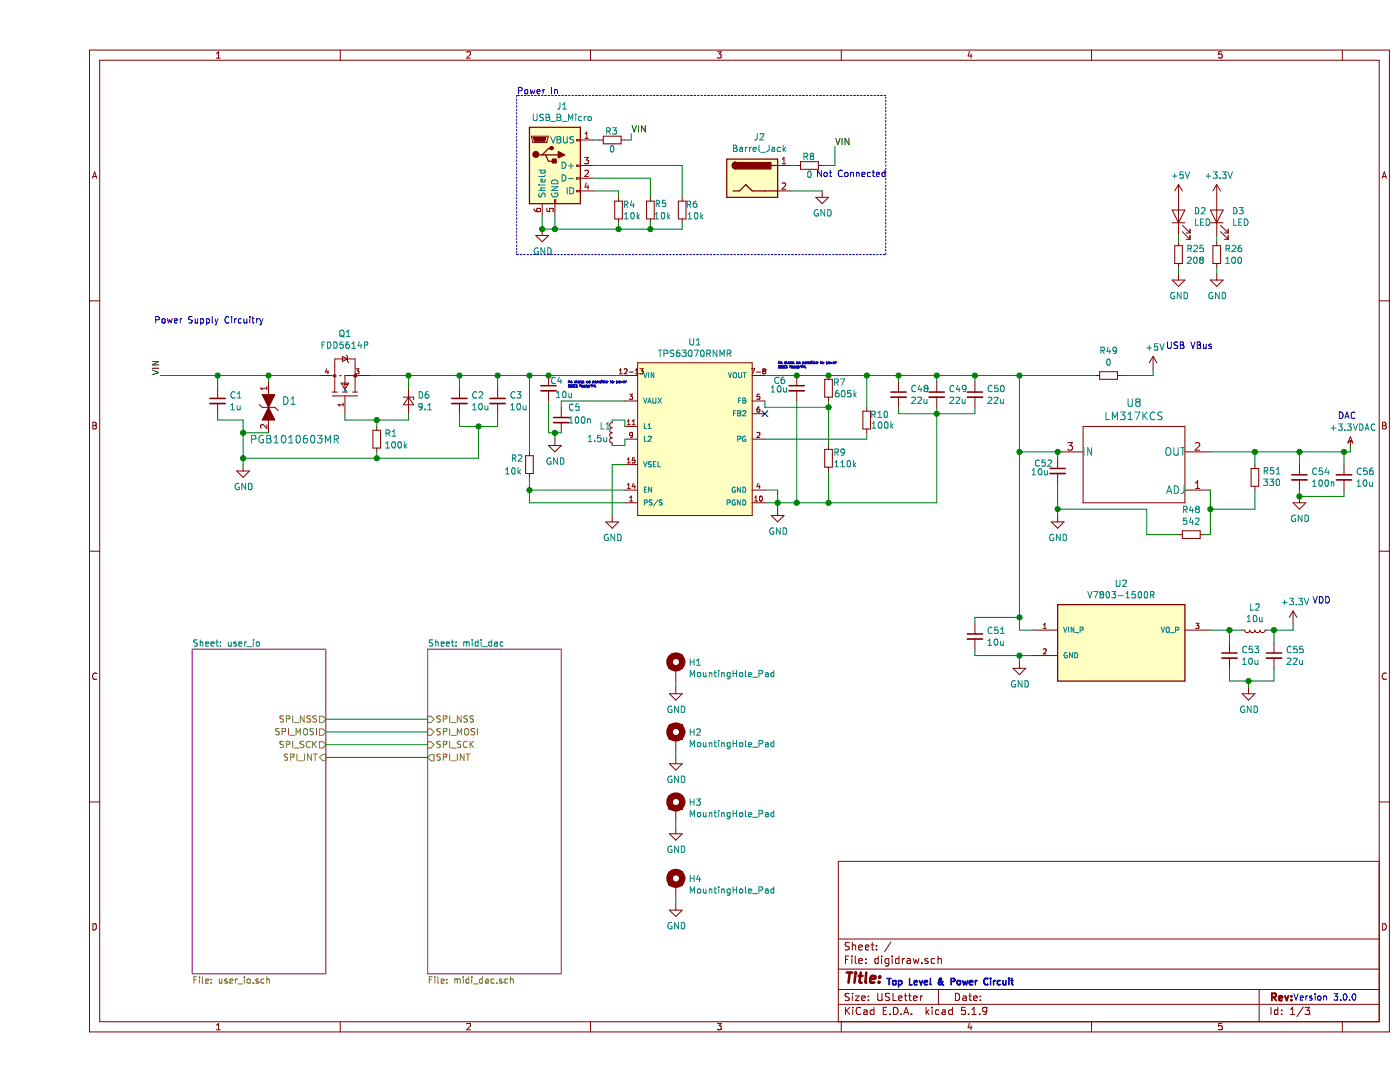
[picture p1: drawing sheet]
EESchema Schematic File Version 4
EELAYER 30 0
EELAYER END
$Descr USLetter 11000 8500
encoding utf-8
Sheet 1 3
Title ""
Date ""
Rev ""
Comp ""
Comment1 ""
Comment2 ""
Comment3 ""
Comment4 ""
$EndDescr
$Sheet
S 1200 5100 1050 2550
U 6045302E
F0 "user_io" 50
F1 "user_io.sch" 50
F2 "SPI_MOSI" O R 2250 5750 50 
F3 "SPI_SCK" O R 2250 5850 50 
F4 "SPI_NSS" O R 2250 5650 50 
F5 "SPI_INT" I R 2250 5950 50 
$EndSheet
$Sheet
S 3050 5100 1050 2550
U 60454D6D
F0 "midi_dac" 50
F1 "midi_dac.sch" 50
F2 "SPI_MOSI" I L 3050 5750 50 
F3 "SPI_SCK" I L 3050 5850 50 
F4 "SPI_NSS" I L 3050 5650 50 
F5 "SPI_INT" O L 3050 5950 50 
$EndSheet
$Comp
L Connector:Barrel_Jack J2
U 1 1
P 5600 1400
F 0 "J2" H 5657 1725 50  0000 C CNN
F 1 "Barrel_Jack" H 5657 1634 50  0000 C CNN
F 2 "digikey-footprints:Barrel_Jack_5.5mmODx2.1mmID_PJ-202A" H 5650 1360 50  0001 C CNN
F 3 "~" H 5650 1360 50  0001 C CNN
F 4 "Barrel jack for power (maybe)" H 5600 1400 50  0001 C CNN "Description"
F 5 "PJ-202A" H 5600 1400 50  0001 C CNN "Digi-Key_PN"
	1    5600 1400
	1    0    0    -1  
$EndComp
$Comp
L power:GND #PWR09
U 1 1
P 6150 1500
F 0 "#PWR09" H 6150 1250 50  0001 C CNN
F 1 "GND" H 6155 1327 50  0000 C CNN
F 2 "" H 6150 1500 50  0001 C CNN
F 3 "" H 6150 1500 50  0001 C CNN
	1    6150 1500
	1    0    0    -1  
$EndComp
Wire Wire Line
	5900 1500 6150 1500
Text Notes 3750 750  0    50   ~ 0
Power In
Wire Wire Line
	2250 5650 3050 5650
Wire Wire Line
	2250 5750 3050 5750
Wire Wire Line
	2250 5850 3050 5850
Text Notes 6650 7750 0    50   ~ 10
Top Level & Power Circuit\n
Text Notes 9850 7870 0    50   ~ 0
Version 3.0.0
$Comp
L Mechanical:MountingHole_Pad H1
U 1 1
P 5000 5250
F 0 "H1" H 5100 5299 50  0000 L CNN
F 1 "MountingHole_Pad" H 5100 5208 50  0000 L CNN
F 2 "MountingHole:MountingHole_4.3mm_M4_Pad_Via" H 5000 5250 50  0001 C CNN
F 3 "~" H 5000 5250 50  0001 C CNN
F 4 "Mounting Holes" H 5000 5250 50  0001 C CNN "Description"
	1    5000 5250
	1    0    0    -1  
$EndComp
$Comp
L power:GND #PWR013
U 1 1
P 5000 5400
F 0 "#PWR013" H 5000 5150 50  0001 C CNN
F 1 "GND" H 5005 5227 50  0000 C CNN
F 2 "" H 5000 5400 50  0001 C CNN
F 3 "" H 5000 5400 50  0001 C CNN
	1    5000 5400
	1    0    0    -1  
$EndComp
Wire Wire Line
	5000 5400 5000 5350
$Comp
L Mechanical:MountingHole_Pad H2
U 1 1
P 5000 5800
F 0 "H2" H 5100 5849 50  0000 L CNN
F 1 "MountingHole_Pad" H 5100 5758 50  0000 L CNN
F 2 "MountingHole:MountingHole_4.3mm_M4_Pad_Via" H 5000 5800 50  0001 C CNN
F 3 "~" H 5000 5800 50  0001 C CNN
F 4 "Mounting Holes" H 5000 5800 50  0001 C CNN "Description"
	1    5000 5800
	1    0    0    -1  
$EndComp
$Comp
L power:GND #PWR014
U 1 1
P 5000 5950
F 0 "#PWR014" H 5000 5700 50  0001 C CNN
F 1 "GND" H 5005 5777 50  0000 C CNN
F 2 "" H 5000 5950 50  0001 C CNN
F 3 "" H 5000 5950 50  0001 C CNN
	1    5000 5950
	1    0    0    -1  
$EndComp
Wire Wire Line
	5000 5950 5000 5900
$Comp
L Mechanical:MountingHole_Pad H3
U 1 1
P 5000 6350
F 0 "H3" H 5100 6399 50  0000 L CNN
F 1 "MountingHole_Pad" H 5100 6308 50  0000 L CNN
F 2 "MountingHole:MountingHole_4.3mm_M4_Pad_Via" H 5000 6350 50  0001 C CNN
F 3 "~" H 5000 6350 50  0001 C CNN
F 4 "Mounting Holes" H 5000 6350 50  0001 C CNN "Description"
	1    5000 6350
	1    0    0    -1  
$EndComp
$Comp
L power:GND #PWR015
U 1 1
P 5000 6500
F 0 "#PWR015" H 5000 6250 50  0001 C CNN
F 1 "GND" H 5005 6327 50  0000 C CNN
F 2 "" H 5000 6500 50  0001 C CNN
F 3 "" H 5000 6500 50  0001 C CNN
	1    5000 6500
	1    0    0    -1  
$EndComp
Wire Wire Line
	5000 6500 5000 6450
$Comp
L Mechanical:MountingHole_Pad H4
U 1 1
P 5000 6950
F 0 "H4" H 5100 6999 50  0000 L CNN
F 1 "MountingHole_Pad" H 5100 6908 50  0000 L CNN
F 2 "MountingHole:MountingHole_4.3mm_M4_Pad_Via" H 5000 6950 50  0001 C CNN
F 3 "~" H 5000 6950 50  0001 C CNN
F 4 "Mounting Holes" H 5000 6950 50  0001 C CNN "Description"
	1    5000 6950
	1    0    0    -1  
$EndComp
$Comp
L power:GND #PWR016
U 1 1
P 5000 7100
F 0 "#PWR016" H 5000 6850 50  0001 C CNN
F 1 "GND" H 5005 6927 50  0000 C CNN
F 2 "" H 5000 7100 50  0001 C CNN
F 3 "" H 5000 7100 50  0001 C CNN
	1    5000 7100
	1    0    0    -1  
$EndComp
Wire Wire Line
	5000 7100 5000 7050
$Comp
L Connector:USB_B_Micro J1
U 1 1
P 4050 1300
F 0 "J1" H 4107 1767 50  0000 C CNN
F 1 "USB_B_Micro" H 4107 1676 50  0000 C CNN
F 2 "Connector_USB:USB_Micro-B_Molex-105017-0001" H 4200 1250 50  0001 C CNN
F 3 "~" H 4200 1250 50  0001 C CNN
F 4 "USB B micro for power" H 4050 1300 50  0001 C CNN "Description"
F 5 "105017-0001" H 4050 1300 50  0001 C CNN "Digi-Key_PN"
	1    4050 1300
	1    0    0    -1  
$EndComp
$Comp
L Device:R_Small R4
U 1 1
P 4550 1650
F 0 "R4" H 4580 1695 50  0000 L CNN
F 1 "10k" H 4585 1605 50  0000 L CNN
F 2 "Resistor_SMD:R_0603_1608Metric" H 4550 1650 50  0001 C CNN
F 3 "~" H 4550 1650 50  0001 C CNN
	1    4550 1650
	1    0    0    -1  
$EndComp
$Comp
L Device:R_Small R5
U 1 1
P 4800 1650
F 0 "R5" H 4830 1700 50  0000 L CNN
F 1 "10k" H 4825 1605 50  0000 L CNN
F 2 "Resistor_SMD:R_0603_1608Metric" H 4800 1650 50  0001 C CNN
F 3 "~" H 4800 1650 50  0001 C CNN
	1    4800 1650
	1    0    0    -1  
$EndComp
$Comp
L Device:R_Small R6
U 1 1
P 5050 1650
F 0 "R6" H 5075 1695 50  0000 L CNN
F 1 "10k" H 5085 1605 50  0000 L CNN
F 2 "Resistor_SMD:R_0603_1608Metric" H 5050 1650 50  0001 C CNN
F 3 "~" H 5050 1650 50  0001 C CNN
	1    5050 1650
	1    0    0    -1  
$EndComp
$Comp
L power:GND #PWR03
U 1 1
P 3950 1800
F 0 "#PWR03" H 3950 1550 50  0001 C CNN
F 1 "GND" H 3955 1627 50  0000 C CNN
F 2 "" H 3950 1800 50  0001 C CNN
F 3 "" H 3950 1800 50  0001 C CNN
	1    3950 1800
	1    0    0    -1  
$EndComp
Wire Wire Line
	3950 1800 4050 1800
Wire Wire Line
	4550 1800 4550 1750
Wire Wire Line
	4800 1750 4800 1800
Wire Wire Line
	4800 1800 4550 1800
Connection ~ 4550 1800
Wire Wire Line
	5050 1800 5050 1750
Connection ~ 4800 1800
Wire Wire Line
	4800 1800 5050 1800
Wire Wire Line
	4350 1300 5050 1300
Wire Wire Line
	5050 1300 5050 1550
Wire Wire Line
	4800 1550 4800 1400
Wire Wire Line
	4800 1400 4350 1400
Wire Wire Line
	4350 1500 4550 1500
Wire Wire Line
	4550 1500 4550 1550
Wire Wire Line
	3950 1700 3950 1800
Connection ~ 3950 1800
Wire Wire Line
	4050 1700 4050 1800
Connection ~ 4050 1800
Wire Wire Line
	4050 1800 4550 1800
$Comp
L Device:R_Small R8
U 1 1
P 6050 1300
F 0 "R8" V 5980 1295 50  0000 C CNN
F 1 "0" V 6120 1300 50  0000 C CNN
F 2 "Resistor_SMD:R_0603_1608Metric" H 6050 1300 50  0001 C CNN
F 3 "~" H 6050 1300 50  0001 C CNN
	1    6050 1300
	0    1    1    0   
$EndComp
Wire Wire Line
	5900 1300 5950 1300
Wire Wire Line
	6150 1300 6250 1300
Wire Wire Line
	6250 1300 6250 1150
Text Notes 6100 1400 0    50   ~ 0
Not Connected
Wire Notes Line
	3750 750  3750 2000
Wire Notes Line
	3750 2000 6650 2000
Wire Notes Line
	6650 2000 6650 750 
Wire Notes Line
	6650 750  3750 750 
$Comp
L Device:R_Small R3
U 1 1
P 4500 1100
F 0 "R3" V 4430 1095 50  0000 C CNN
F 1 "0" V 4570 1100 50  0000 C CNN
F 2 "Resistor_SMD:R_0603_1608Metric" H 4500 1100 50  0001 C CNN
F 3 "~" H 4500 1100 50  0001 C CNN
	1    4500 1100
	0    1    1    0   
$EndComp
Wire Wire Line
	4650 1050 4650 1100
Wire Wire Line
	4650 1100 4600 1100
Wire Wire Line
	4400 1100 4350 1100
Wire Wire Line
	3050 5950 2250 5950
Text Label 950  2950 1    50   ~ 0
VIN
$Comp
L Device:C_Small C1
U 1 1
P 1400 3150
F 0 "C1" H 1492 3196 50  0000 L CNN
F 1 "1u" H 1492 3105 50  0000 L CNN
F 2 "Capacitor_SMD:C_0805_2012Metric" H 1400 3150 50  0001 C CNN
F 3 "~" H 1400 3150 50  0001 C CNN
F 4 "16 V" H 1400 3150 50  0001 C CNN "Min Voltage Rating"
	1    1400 3150
	1    0    0    -1  
$EndComp
Wire Wire Line
	1400 3050 1400 2950
$Comp
L power:GND #PWR01
U 1 1
P 1600 3650
F 0 "#PWR01" H 1600 3400 50  0001 C CNN
F 1 "GND" H 1605 3477 50  0000 C CNN
F 2 "" H 1600 3650 50  0001 C CNN
F 3 "" H 1600 3650 50  0001 C CNN
	1    1600 3650
	1    0    0    -1  
$EndComp
Wire Wire Line
	1800 2950 1400 2950
Connection ~ 1400 2950
Wire Wire Line
	1800 3000 1800 2950
Wire Wire Line
	1400 3250 1400 3300
Wire Wire Line
	1400 3300 1600 3300
Wire Wire Line
	1800 2950 2200 2950
Connection ~ 1800 2950
Wire Wire Line
	2400 3250 2400 3300
$Comp
L Device:D_Zener_Small D6
U 1 1
P 2900 3150
F 0 "D6" V 2854 3218 50  0000 L CNN
F 1 "9.1" V 2945 3218 50  0000 L CNN
F 2 "Diode_SMD:D_0603_1608Metric" V 2900 3150 50  0001 C CNN
F 3 "~" V 2900 3150 50  0001 C CNN
F 4 "Debug LED" H 2900 3150 50  0001 C CNN "Description"
F 5 "CDBU0320" H 2900 3150 50  0001 C CNN "Digi-Key_PN"
	1    2900 3150
	0    1    1    0   
$EndComp
Wire Wire Line
	2900 3050 2900 2950
Wire Wire Line
	2900 2950 2600 2950
Wire Wire Line
	2900 3250 2900 3300
Wire Wire Line
	2900 3300 2650 3300
$Comp
L Device:R_Small R1
U 1 1
P 2650 3450
F 0 "R1" H 2709 3496 50  0000 L CNN
F 1 "100k" H 2709 3405 50  0000 L CNN
F 2 "Resistor_SMD:R_0603_1608Metric" H 2650 3450 50  0001 C CNN
F 3 "~" H 2650 3450 50  0001 C CNN
	1    2650 3450
	1    0    0    -1  
$EndComp
Wire Wire Line
	2650 3350 2650 3300
Connection ~ 2650 3300
Wire Wire Line
	2650 3300 2400 3300
Wire Wire Line
	2650 3550 2650 3600
Wire Wire Line
	2650 3600 1600 3600
Connection ~ 1600 3600
Wire Wire Line
	1600 3600 1600 3650
$Comp
L Device:C_Small C2
U 1 1
P 3300 3150
F 0 "C2" H 3392 3196 50  0000 L CNN
F 1 "10u" H 3392 3105 50  0000 L CNN
F 2 "Capacitor_SMD:C_0805_2012Metric" H 3300 3150 50  0001 C CNN
F 3 "~" H 3300 3150 50  0001 C CNN
F 4 "16 V" H 3300 3150 50  0001 C CNN "Min Voltage Rating"
	1    3300 3150
	1    0    0    -1  
$EndComp
$Comp
L Device:C_Small C3
U 1 1
P 3600 3150
F 0 "C3" H 3692 3196 50  0000 L CNN
F 1 "10u" H 3692 3105 50  0000 L CNN
F 2 "Capacitor_SMD:C_0805_2012Metric" H 3600 3150 50  0001 C CNN
F 3 "~" H 3600 3150 50  0001 C CNN
F 4 "16 V" H 3600 3150 50  0001 C CNN "Min Voltage Rating"
	1    3600 3150
	1    0    0    -1  
$EndComp
Wire Wire Line
	2900 2950 3300 2950
Wire Wire Line
	3300 2950 3300 3050
Connection ~ 2900 2950
Wire Wire Line
	3300 2950 3600 2950
Wire Wire Line
	3600 2950 3600 3050
Connection ~ 3300 2950
Wire Wire Line
	3300 3250 3300 3350
Wire Wire Line
	3300 3350 3450 3350
Wire Wire Line
	3600 3350 3600 3250
Wire Wire Line
	3450 3350 3450 3600
Wire Wire Line
	3450 3600 2650 3600
Connection ~ 3450 3350
Wire Wire Line
	3450 3350 3600 3350
Connection ~ 2650 3600
$Comp
L TI_REGULATOR:TPS63070RNMR U1
U 1 1
P 4500 2950
F 0 "U1" H 5150 3215 50  0000 C CNN
F 1 "TPS63070RNMR" H 5150 3124 50  0000 C CNN
F 2 "TI_REG:Texas_Instruments-RNM0015A-0-0-MFG" H 4500 3350 50  0001 L CNN
F 3 "http://www.ti.com/lit/ds/symlink/tps63070.pdf" H 4500 3450 50  0001 L CNN
F 4 "No" H 4500 3550 50  0001 L CNN "automotive"
F 5 "IC" H 4500 3650 50  0001 L CNN "category"
F 6 "Integrated Circuits (ICs)" H 4500 3750 50  0001 L CNN "device class L1"
F 7 "Power Management ICs" H 4500 3850 50  0001 L CNN "device class L2"
F 8 "Voltage Regulators - Switching" H 4500 3950 50  0001 L CNN "device class L3"
F 9 "IC REG BCK BST ADJ 3.6A 15VQFN" H 4500 4050 50  0001 L CNN "digikey description"
F 10 "296-44874-1-ND" H 4500 4150 50  0001 L CNN "digikey part number"
F 11 "1mm" H 4500 4250 50  0001 L CNN "height"
F 12 "Yes" H 4500 4350 50  0001 L CNN "lead free"
F 13 "8e133e443d7c1ba5" H 4500 4450 50  0001 L CNN "library id"
F 14 "Texas Instruments" H 4500 4550 50  0001 L CNN "manufacturer"
F 15 "100%" H 4500 4650 50  0001 L CNN "max duty cycle"
F 16 "+125°C" H 4500 4750 50  0001 L CNN "max junction temp"
F 17 "16V" H 4500 4850 50  0001 L CNN "max supply voltage"
F 18 "2V" H 4500 4950 50  0001 L CNN "min supply voltage"
F 19 "595-TPS63070RNMR" H 4500 5050 50  0001 L CNN "mouser part number"
F 20 "5-54uA" H 4500 5150 50  0001 L CNN "nominal supply current"
F 21 "1" H 4500 5250 50  0001 L CNN "number of outputs"
F 22 "3.6A" H 4500 5350 50  0001 L CNN "output current"
F 23 "AdjustableProgrammable" H 4500 5450 50  0001 L CNN "output type"
F 24 "2.5-9V" H 4500 5550 50  0001 L CNN "output voltage"
F 25 "VQFN-HR15" H 4500 5650 50  0001 L CNN "package"
F 26 "Yes" H 4500 5750 50  0001 L CNN "rohs"
F 27 "0mm" H 4500 5850 50  0001 L CNN "standoff height"
F 28 "2.4MHz" H 4500 5950 50  0001 L CNN "switching frequency"
F 29 "Buck-Boost" H 4500 6050 50  0001 L CNN "switching topology"
F 30 "+125°C" H 4500 6150 50  0001 L CNN "temperature range high"
F 31 "-40°C" H 4500 6250 50  0001 L CNN "temperature range low"
F 32 "Buck/boost converter" H 4500 2950 50  0001 C CNN "Description"
F 33 "TPS63070RNMR" H 4500 2950 50  0001 C CNN "Digi-Key_PN"
	1    4500 2950
	1    0    0    -1  
$EndComp
$Comp
L Device:C_Small C4
U 1 1
P 4000 3050
F 0 "C4" H 4010 3110 50  0000 L CNN
F 1 "10u" H 4050 3000 50  0000 L CNN
F 2 "Capacitor_SMD:C_0603_1608Metric" H 4000 3050 50  0001 C CNN
F 3 "~" H 4000 3050 50  0001 C CNN
F 4 "16 V" H 4000 3050 50  0001 C CNN "Min Voltage Rating"
	1    4000 3050
	1    0    0    -1  
$EndComp
Connection ~ 3600 2950
$Comp
L Device:C_Small C5
U 1 1
P 4100 3300
F 0 "C5" H 4150 3400 50  0000 L CNN
F 1 "100n" H 4150 3300 50  0000 L CNN
F 2 "Capacitor_SMD:C_0805_2012Metric" H 4100 3300 50  0001 C CNN
F 3 "~" H 4100 3300 50  0001 C CNN
F 4 "16 V" H 4100 3300 50  0001 C CNN "Min Voltage Rating"
	1    4100 3300
	1    0    0    -1  
$EndComp
Wire Wire Line
	4100 3150 4100 3200
Wire Wire Line
	4000 3150 4000 3400
Wire Wire Line
	4000 3400 4050 3400
$Comp
L power:GND #PWR02
U 1 1
P 4050 3450
F 0 "#PWR02" H 4050 3200 50  0001 C CNN
F 1 "GND" H 4055 3277 50  0000 C CNN
F 2 "" H 4050 3450 50  0001 C CNN
F 3 "" H 4050 3450 50  0001 C CNN
	1    4050 3450
	1    0    0    -1  
$EndComp
Wire Wire Line
	4050 3450 4050 3400
Connection ~ 4050 3400
Wire Wire Line
	4050 3400 4100 3400
$Comp
L power:GND #PWR04
U 1 1
P 4500 4050
F 0 "#PWR04" H 4500 3800 50  0001 C CNN
F 1 "GND" H 4505 3877 50  0000 C CNN
F 2 "" H 4500 4050 50  0001 C CNN
F 3 "" H 4500 4050 50  0001 C CNN
	1    4500 4050
	1    0    0    -1  
$EndComp
Wire Wire Line
	4600 3650 4500 3650
Wire Wire Line
	4500 3650 4500 4050
Connection ~ 4000 2950
Wire Wire Line
	4000 2950 3850 2950
Wire Wire Line
	4000 2950 4600 2950
Wire Wire Line
	4100 3150 4600 3150
$Comp
L Device:L_Small L1
U 1 1
P 4500 3400
F 0 "L1" H 4600 3350 50  0000 R CNN
F 1 "1.5u" H 4700 3450 50  0000 R CNN
F 2 "custom_fp:InductorWEPD" H 4500 3400 50  0001 C CNN
F 3 "~" H 4500 3400 50  0001 C CNN
F 4 "Buck/Boost converter inductor" H 4500 3400 50  0001 C CNN "Description"
F 5 "7447707015" H 4500 3400 50  0001 C CNN "Digi-Key_PN"
	1    4500 3400
	-1   0    0    1   
$EndComp
Wire Wire Line
	4600 3350 4600 3300
Wire Wire Line
	4600 3300 4500 3300
Wire Wire Line
	4500 3500 4600 3500
Wire Wire Line
	4600 3500 4600 3450
$Comp
L Device:R_Small R2
U 1 1
P 3850 3650
F 0 "R2" H 3700 3700 50  0000 L CNN
F 1 "10k" H 3650 3600 50  0000 L CNN
F 2 "Resistor_SMD:R_0603_1608Metric" H 3850 3650 50  0001 C CNN
F 3 "~" H 3850 3650 50  0001 C CNN
	1    3850 3650
	1    0    0    -1  
$EndComp
Wire Wire Line
	3850 3550 3850 2950
Connection ~ 3850 2950
Wire Wire Line
	3850 2950 3600 2950
Wire Wire Line
	3850 3750 3850 3850
Wire Wire Line
	3850 3850 4600 3850
Wire Wire Line
	3850 3850 3850 3950
Wire Wire Line
	3850 3950 4600 3950
Connection ~ 3850 3850
$Comp
L Device:C_Small C6
U 1 1
P 5950 3050
F 0 "C6" H 5764 3112 50  0000 L CNN
F 1 "10u" H 5738 3044 50  0000 L CNN
F 2 "Capacitor_SMD:C_0603_1608Metric" H 5950 3050 50  0001 C CNN
F 3 "~" H 5950 3050 50  0001 C CNN
F 4 "5.2 V" H 5950 3050 50  0001 C CNN "Min Voltage Rating"
	1    5950 3050
	1    0    0    -1  
$EndComp
Wire Wire Line
	5950 2950 5700 2950
$Comp
L power:GND #PWR05
U 1 1
P 5800 4000
F 0 "#PWR05" H 5800 3750 50  0001 C CNN
F 1 "GND" H 5805 3827 50  0000 C CNN
F 2 "" H 5800 4000 50  0001 C CNN
F 3 "" H 5800 4000 50  0001 C CNN
	1    5800 4000
	1    0    0    -1  
$EndComp
Wire Wire Line
	5800 4000 5800 3950
Wire Wire Line
	5800 3950 5700 3950
Wire Wire Line
	5800 3850 5700 3850
Connection ~ 5800 3950
$Comp
L Device:R_Small R10
U 1 1
P 6500 3300
F 0 "R10" H 6526 3344 50  0000 L CNN
F 1 "100k" H 6532 3260 50  0000 L CNN
F 2 "Resistor_SMD:R_0603_1608Metric" H 6500 3300 50  0001 C CNN
F 3 "~" H 6500 3300 50  0001 C CNN
	1    6500 3300
	1    0    0    -1  
$EndComp
Wire Wire Line
	6500 3400 6500 3450
Wire Wire Line
	6500 2950 6500 3200
Connection ~ 5950 2950
Wire Wire Line
	5800 3850 5800 3950
$Comp
L Device:R_Small R7
U 1 1
P 6200 3050
F 0 "R7" H 6232 3098 50  0000 L CNN
F 1 "605k" H 6242 3006 50  0000 L CNN
F 2 "Resistor_SMD:R_0603_1608Metric" H 6200 3050 50  0001 C CNN
F 3 "~" H 6200 3050 50  0001 C CNN
	1    6200 3050
	1    0    0    -1  
$EndComp
$Comp
L Device:R_Small R9
U 1 1
P 6200 3600
F 0 "R9" H 6234 3648 50  0000 L CNN
F 1 "110k" H 6238 3556 50  0000 L CNN
F 2 "Resistor_SMD:R_0603_1608Metric" H 6200 3600 50  0001 C CNN
F 3 "~" H 6200 3600 50  0001 C CNN
	1    6200 3600
	1    0    0    -1  
$EndComp
Wire Wire Line
	5700 3150 5700 3200
Wire Wire Line
	5700 3200 6200 3200
Wire Wire Line
	6200 3200 6200 3500
Connection ~ 6200 3200
Wire Wire Line
	6200 3700 6200 3950
Wire Wire Line
	6200 3950 5950 3950
Wire Wire Line
	5700 3450 6500 3450
Wire Wire Line
	5950 3150 5950 3950
Connection ~ 5950 3950
Wire Wire Line
	5950 3950 5800 3950
Wire Wire Line
	5950 2950 6200 2950
Connection ~ 6200 2950
Wire Wire Line
	6200 2950 6500 2950
Wire Wire Line
	6200 3200 6200 3150
$Comp
L Device:C_Small C48
U 1 1
P 6750 3100
F 0 "C48" H 6842 3146 50  0000 L CNN
F 1 "22u" H 6842 3055 50  0000 L CNN
F 2 "Capacitor_SMD:C_0805_2012Metric" H 6750 3100 50  0001 C CNN
F 3 "~" H 6750 3100 50  0001 C CNN
F 4 "5.2 V" H 6750 3100 50  0001 C CNN "Min Voltage Rating"
	1    6750 3100
	1    0    0    -1  
$EndComp
$Comp
L Device:C_Small C49
U 1 1
P 7050 3100
F 0 "C49" H 7142 3146 50  0000 L CNN
F 1 "22u" H 7142 3055 50  0000 L CNN
F 2 "Capacitor_SMD:C_0805_2012Metric" H 7050 3100 50  0001 C CNN
F 3 "~" H 7050 3100 50  0001 C CNN
F 4 "5.2 V" H 7050 3100 50  0001 C CNN "Min Voltage Rating"
	1    7050 3100
	1    0    0    -1  
$EndComp
$Comp
L Device:C_Small C50
U 1 1
P 7350 3100
F 0 "C50" H 7442 3146 50  0000 L CNN
F 1 "22u" H 7442 3055 50  0000 L CNN
F 2 "Capacitor_SMD:C_0805_2012Metric" H 7350 3100 50  0001 C CNN
F 3 "~" H 7350 3100 50  0001 C CNN
F 4 "5.2 V" H 7350 3100 50  0001 C CNN "Min Voltage Rating"
	1    7350 3100
	1    0    0    -1  
$EndComp
Wire Wire Line
	6500 2950 6750 2950
Wire Wire Line
	6750 2950 6750 3000
Connection ~ 6500 2950
Wire Wire Line
	6750 2950 7050 2950
Wire Wire Line
	7050 2950 7050 3000
Connection ~ 6750 2950
Wire Wire Line
	7050 2950 7350 2950
Wire Wire Line
	7350 2950 7350 3000
Connection ~ 7050 2950
Wire Wire Line
	7350 3200 7350 3250
Wire Wire Line
	7350 3250 7050 3250
Wire Wire Line
	6750 3250 6750 3200
Wire Wire Line
	7050 3200 7050 3250
Connection ~ 7050 3250
Wire Wire Line
	7050 3250 6750 3250
Wire Wire Line
	7050 3250 7050 3950
Wire Wire Line
	7050 3950 6200 3950
Connection ~ 6200 3950
Text Notes 4150 3050 0    20   ~ 0
As close as possible to power\n0603 footprint
Text Notes 5800 2900 0    20   ~ 0
As close as possible to power\n0603 footprint
$Comp
L Device:R_Small R49
U 1 1
P 8400 2950
F 0 "R49" V 8204 2950 50  0000 C CNN
F 1 "0" V 8295 2950 50  0000 C CNN
F 2 "Resistor_SMD:R_0603_1608Metric" H 8400 2950 50  0001 C CNN
F 3 "~" H 8400 2950 50  0001 C CNN
	1    8400 2950
	0    1    1    0   
$EndComp
Connection ~ 7350 2950
$Comp
L power:+5V #PWR08
U 1 1
P 8750 2900
F 0 "#PWR08" H 8750 2750 50  0001 C CNN
F 1 "+5V" H 8765 3073 50  0000 C CNN
F 2 "" H 8750 2900 50  0001 C CNN
F 3 "" H 8750 2900 50  0001 C CNN
	1    8750 2900
	1    0    0    -1  
$EndComp
Wire Wire Line
	8750 2950 8750 2900
Wire Wire Line
	8750 2950 8500 2950
Text Notes 8850 2750 0    50   ~ 0
USB VBus
Text Label 6250 1150 0    50   ~ 0
VIN
Text Label 4650 1050 0    50   ~ 0
VIN
Wire Wire Line
	7350 2950 7700 2950
Wire Wire Line
	7700 2950 7700 3550
Connection ~ 7700 2950
Wire Wire Line
	7700 2950 8300 2950
$Comp
L power:+3.3V #PWR012
U 1 1
P 9850 4900
F 0 "#PWR012" H 9850 4750 50  0001 C CNN
F 1 "+3.3V" H 9865 5073 50  0000 C CNN
F 2 "" H 9850 4900 50  0001 C CNN
F 3 "" H 9850 4900 50  0001 C CNN
	1    9850 4900
	1    0    0    -1  
$EndComp
Text Notes 10000 4750 0    50   ~ 0
VDD\n
$Comp
L Device:C_Small C52
U 1 1
P 8000 3700
F 0 "C52" H 7814 3762 50  0000 L CNN
F 1 "10u" H 7788 3694 50  0000 L CNN
F 2 "Capacitor_SMD:C_0805_2012Metric" H 8000 3700 50  0001 C CNN
F 3 "~" H 8000 3700 50  0001 C CNN
F 4 "5.2 V" H 8000 3700 50  0001 C CNN "Min Voltage Rating"
	1    8000 3700
	1    0    0    -1  
$EndComp
$Comp
L power:GND #PWR07
U 1 1
P 8000 4050
F 0 "#PWR07" H 8000 3800 50  0001 C CNN
F 1 "GND" H 8005 3877 50  0000 C CNN
F 2 "" H 8000 4050 50  0001 C CNN
F 3 "" H 8000 4050 50  0001 C CNN
	1    8000 4050
	1    0    0    -1  
$EndComp
$Comp
L Device:R_Small R48
U 1 1
P 9050 4200
F 0 "R48" V 8854 4200 50  0000 C CNN
F 1 "542" V 8945 4200 50  0000 C CNN
F 2 "Resistor_SMD:R_0603_1608Metric" H 9050 4200 50  0001 C CNN
F 3 "~" H 9050 4200 50  0001 C CNN
	1    9050 4200
	0    1    1    0   
$EndComp
$Comp
L Device:R_Small R51
U 1 1
P 9550 3750
F 0 "R51" H 9491 3704 50  0000 R CNN
F 1 "330" H 9491 3795 50  0000 R CNN
F 2 "Resistor_SMD:R_0603_1608Metric" H 9550 3750 50  0001 C CNN
F 3 "~" H 9550 3750 50  0001 C CNN
	1    9550 3750
	-1   0    0    1   
$EndComp
$Comp
L Device:C_Small C54
U 1 1
P 9900 3750
F 0 "C54" H 9992 3796 50  0000 L CNN
F 1 "100n" H 9992 3705 50  0000 L CNN
F 2 "Capacitor_SMD:C_0805_2012Metric" H 9900 3750 50  0001 C CNN
F 3 "~" H 9900 3750 50  0001 C CNN
F 4 "3.3 V" H 9900 3750 50  0001 C CNN "Min Voltage Rating"
	1    9900 3750
	1    0    0    -1  
$EndComp
$Comp
L Device:C_Small C56
U 1 1
P 10250 3750
F 0 "C56" H 10342 3796 50  0000 L CNN
F 1 "10u" H 10342 3705 50  0000 L CNN
F 2 "Capacitor_SMD:C_0603_1608Metric" H 10250 3750 50  0001 C CNN
F 3 "~" H 10250 3750 50  0001 C CNN
F 4 "3.3 V" H 10250 3750 50  0001 C CNN "Min Voltage Rating"
	1    10250 3750
	1    0    0    -1  
$EndComp
Wire Wire Line
	9550 3550 9550 3650
Wire Wire Line
	9900 3550 9900 3650
Wire Wire Line
	9900 3550 10250 3550
Wire Wire Line
	10250 3550 10250 3650
Wire Wire Line
	9550 3850 9550 4000
Wire Wire Line
	9550 4000 9200 4000
Wire Wire Line
	9200 3850 9200 4000
Wire Wire Line
	8000 3600 8000 3550
Wire Wire Line
	9900 3850 9900 3900
Wire Wire Line
	9900 3900 10250 3900
Wire Wire Line
	10250 3900 10250 3850
$Comp
L power:GND #PWR011
U 1 1
P 9900 3900
F 0 "#PWR011" H 9900 3650 50  0001 C CNN
F 1 "GND" H 9905 3727 50  0000 C CNN
F 2 "" H 9900 3900 50  0001 C CNN
F 3 "" H 9900 3900 50  0001 C CNN
	1    9900 3900
	1    0    0    -1  
$EndComp
Connection ~ 9900 3900
$Comp
L power:+3.3VDAC #PWR017
U 1 1
P 10300 3500
F 0 "#PWR017" H 10450 3450 50  0001 C CNN
F 1 "+3.3VDAC" H 10320 3643 50  0000 C CNN
F 2 "" H 10300 3500 50  0001 C CNN
F 3 "" H 10300 3500 50  0001 C CNN
	1    10300 3500
	1    0    0    -1  
$EndComp
Wire Wire Line
	10300 3500 10300 3550
Wire Wire Line
	10300 3550 10250 3550
Connection ~ 10250 3550
Text Notes 10200 3300 0    50   ~ 0
DAC
Text Notes 900  2550 0    50   ~ 0
Power Supply Circuitry\n
Wire Wire Line
	8000 3550 7700 3550
Connection ~ 7700 3550
NoConn ~ 5700 3250
$Comp
L FDD5614P:FDD5614P Q1
U 1 1
P 2400 3350
F 0 "Q1" V 3125 3350 50  0000 C CNN
F 1 "FDD5614P" V 3034 3350 50  0000 C CNN
F 2 "MOSFET_TI:ON_Semi-369AS-09_2016-O-0" H 2400 3850 50  0001 L CNN
F 3 "http://www.onsemi.com/pub/Collateral/FDD5614P-D.PDF" H 2400 3950 50  0001 L CNN
F 4 "Trans" H 2400 4050 50  0001 L CNN "category"
F 5 "-15A" H 2400 4150 50  0001 L CNN "continuous drain current"
F 6 "Discrete Semiconductors" H 2400 4250 50  0001 L CNN "device class L1"
F 7 "Transistors" H 2400 4350 50  0001 L CNN "device class L2"
F 8 "MOSFETs" H 2400 4450 50  0001 L CNN "device class L3"
F 9 "MOSFET P-CH 60V 15A DPAK" H 2400 4550 50  0001 L CNN "digikey description"
F 10 "FDD5614PCT-ND" H 2400 4650 50  0001 L CNN "digikey part number"
F 11 "-60V" H 2400 4750 50  0001 L CNN "drain to source breakdown voltage"
F 12 "76mΩ" H 2400 4850 50  0001 L CNN "drain to source resistance"
F 13 "-60V" H 2400 4950 50  0001 L CNN "drain to source voltage"
F 14 "http://www.onsemi.com/pub/Collateral/369AS.PDF" H 2400 5050 50  0001 L CNN "footprint url"
F 15 "20V" H 2400 5150 50  0001 L CNN "gate to source voltage"
F 16 "2.39mm" H 2400 5250 50  0001 L CNN "height"
F 17 "759pF @ -30V" H 2400 5350 50  0001 L CNN "input capacitace at vds"
F 18 "yes" H 2400 5450 50  0001 L CNN "lead free"
F 19 "36114b9e5fc3cb00" H 2400 5550 50  0001 L CNN "library id"
F 20 "ON Semi" H 2400 5650 50  0001 L CNN "manufacturer"
F 21 "+175°C" H 2400 5750 50  0001 L CNN "max junction temp"
F 22 "512-FDD5614P" H 2400 5850 50  0001 L CNN "mouser part number"
F 23 "1" H 2400 5950 50  0001 L CNN "number of P channels"
F 24 "1" H 2400 6050 50  0001 L CNN "number of channels"
F 25 "DPAK3" H 2400 6150 50  0001 L CNN "package"
F 26 "42W" H 2400 6250 50  0001 L CNN "power dissipation"
F 27 "yes" H 2400 6350 50  0001 L CNN "rohs"
F 28 "MOSFET" H 2400 6450 50  0001 L CNN "technology"
F 29 "+175°C" H 2400 6550 50  0001 L CNN "temperature range high"
F 30 "-55°C" H 2400 6650 50  0001 L CNN "temperature range low"
F 31 "-1.6V" H 2400 6750 50  0001 L CNN "threshold vgs"
F 32 "19ns" H 2400 6850 50  0001 L CNN "turn off delay time"
F 33 "7ns" H 2400 6950 50  0001 L CNN "turn on delay time"
F 34 "MOSFET for bias protection" H 2400 3350 50  0001 C CNN "Description"
F 35 "FDD5614P" H 2400 3350 50  0001 C CNN "Digi-Key_PN"
	1    2400 3350
	0    -1   -1   0   
$EndComp
$Comp
L dk_TVS-Diodes:PGB1010603MR D1
U 1 1
P 1800 3200
F 0 "D1" V 1747 3303 60  0000 L CNN
F 1 "PGB1010603MR" V 2050 3050 60  0000 L CNN
F 2 "digikey-footprints:0603" H 2000 3400 60  0001 L CNN
F 3 "https://www.littelfuse.com/data/en/data_sheets/littelfuse_pulseguard-esd_pgb1.pdf" H 2000 3500 60  0001 L CNN
F 4 "F2594CT-ND" H 2000 3600 60  0001 L CNN "Digi-Key_PN"
F 5 "PGB1010603MR" H 2000 3700 60  0001 L CNN "MPN"
F 6 "Circuit Protection" H 2000 3800 60  0001 L CNN "Category"
F 7 "TVS - Diodes" H 2000 3900 60  0001 L CNN "Family"
F 8 "https://www.littelfuse.com/data/en/data_sheets/littelfuse_pulseguard-esd_pgb1.pdf" H 2000 4000 60  0001 L CNN "DK_Datasheet_Link"
F 9 "/product-detail/en/littelfuse-inc/PGB1010603MR/F2594CT-ND/813072" H 2000 4100 60  0001 L CNN "DK_Detail_Page"
F 10 "TVS DIODE 24V 150V 0603" H 2000 4200 60  0001 L CNN "Description"
F 11 "Littelfuse Inc." H 2000 4300 60  0001 L CNN "Manufacturer"
F 12 "Active" H 2000 4400 60  0001 L CNN "Status"
	1    1800 3200
	0    1    1    0   
$EndComp
Wire Wire Line
	1800 3400 1600 3400
Wire Wire Line
	1600 3300 1600 3400
Connection ~ 1600 3400
Wire Wire Line
	1600 3400 1600 3600
$Comp
L V7803-1500R:V7803-1500R U2
U 1 1
P 8500 5050
F 0 "U2" H 8500 5517 50  0000 C CNN
F 1 "V7803-1500R" H 8500 5426 50  0000 C CNN
F 2 "v7803:CONV_V7803-1500R" H 8500 5050 50  0001 L BNN
F 3 "" H 8500 5050 50  0001 L BNN
F 4 "CUI INC" H 8500 5050 50  0001 L BNN "MANUFACTURER"
F 5 "1.03" H 8500 5050 50  0001 L BNN "PARTREV"
F 6 "MANUFACTURER RECOMMENDATIONS" H 8500 5050 50  0001 L BNN "STANDARD"
F 7 "V7803-1500R" H 8500 5050 50  0001 C CNN "Digi-Key_PN"
	1    8500 5050
	1    0    0    -1  
$EndComp
Wire Wire Line
	7700 4950 7800 4950
Wire Wire Line
	7700 3550 7700 4850
$Comp
L power:GND #PWR06
U 1 1
P 7700 5200
F 0 "#PWR06" H 7700 4950 50  0001 C CNN
F 1 "GND" H 7705 5027 50  0000 C CNN
F 2 "" H 7700 5200 50  0001 C CNN
F 3 "" H 7700 5200 50  0001 C CNN
	1    7700 5200
	1    0    0    -1  
$EndComp
Wire Wire Line
	7700 5200 7700 5150
Wire Wire Line
	7700 5150 7800 5150
$Comp
L Device:C_Small C51
U 1 1
P 7350 5000
F 0 "C51" H 7442 5046 50  0000 L CNN
F 1 "10u" H 7442 4955 50  0000 L CNN
F 2 "Capacitor_SMD:C_0603_1608Metric" H 7350 5000 50  0001 C CNN
F 3 "~" H 7350 5000 50  0001 C CNN
	1    7350 5000
	1    0    0    -1  
$EndComp
Wire Wire Line
	7350 4900 7350 4850
Wire Wire Line
	7350 4850 7700 4850
Connection ~ 7700 4850
Wire Wire Line
	7700 4850 7700 4950
Wire Wire Line
	7350 5100 7350 5150
Wire Wire Line
	7350 5150 7700 5150
Connection ~ 7700 5150
$Comp
L Device:C_Small C53
U 1 1
P 9350 5150
F 0 "C53" H 9442 5196 50  0000 L CNN
F 1 "10u" H 9442 5105 50  0000 L CNN
F 2 "Capacitor_SMD:C_0603_1608Metric" H 9350 5150 50  0001 C CNN
F 3 "~" H 9350 5150 50  0001 C CNN
	1    9350 5150
	1    0    0    -1  
$EndComp
Wire Wire Line
	9350 5050 9350 4950
Wire Wire Line
	9350 4950 9200 4950
$Comp
L Device:C_Small C55
U 1 1
P 9700 5150
F 0 "C55" H 9792 5196 50  0000 L CNN
F 1 "22u" H 9792 5105 50  0000 L CNN
F 2 "Capacitor_SMD:C_0603_1608Metric" H 9700 5150 50  0001 C CNN
F 3 "~" H 9700 5150 50  0001 C CNN
F 4 "3.3 V" H 9700 5150 50  0001 C CNN "Min Voltage Rating"
	1    9700 5150
	1    0    0    -1  
$EndComp
$Comp
L Device:L_Small L2
U 1 1
P 9550 4950
F 0 "L2" V 9369 4950 50  0000 C CNN
F 1 "10u" V 9460 4950 50  0000 C CNN
F 2 "Inductor_SMD:L_0603_1608Metric" H 9550 4950 50  0001 C CNN
F 3 "~" H 9550 4950 50  0001 C CNN
F 4 "MLZ1608E100MT" H 9550 4950 50  0001 C CNN "Digi-Key_PN"
	1    9550 4950
	0    1    1    0   
$EndComp
Wire Wire Line
	9350 4950 9450 4950
Connection ~ 9350 4950
Wire Wire Line
	9650 4950 9700 4950
Wire Wire Line
	9700 4950 9700 5050
Wire Wire Line
	9700 5250 9700 5350
Wire Wire Line
	9700 5350 9500 5350
Wire Wire Line
	9350 5350 9350 5250
$Comp
L power:GND #PWR010
U 1 1
P 9500 5400
F 0 "#PWR010" H 9500 5150 50  0001 C CNN
F 1 "GND" H 9505 5227 50  0000 C CNN
F 2 "" H 9500 5400 50  0001 C CNN
F 3 "" H 9500 5400 50  0001 C CNN
	1    9500 5400
	1    0    0    -1  
$EndComp
Wire Wire Line
	9500 5400 9500 5350
Connection ~ 9500 5350
Wire Wire Line
	9500 5350 9350 5350
Wire Wire Line
	9700 4950 9850 4950
Wire Wire Line
	9850 4950 9850 4900
Connection ~ 9700 4950
$Comp
L lm317_ti:LM317KCS U8
U 1 1
P 8600 3650
F 0 "U8" H 8600 4138 60  0000 C CNN
F 1 "LM317KCS" H 8600 4032 60  0000 C CNN
F 2 "lm317_ti:LM317KCS" H 8600 3590 60  0001 C CNN
F 3 "" H 8600 3650 60  0000 C CNN
F 4 "LM317KCS" H 8600 3650 50  0001 C CNN "Digi-Key_PN"
	1    8600 3650
	1    0    0    -1  
$EndComp
Wire Wire Line
	8000 3800 8000 4000
Connection ~ 8000 3550
Wire Wire Line
	9200 3550 9550 3550
Wire Wire Line
	9200 4000 9200 4200
Wire Wire Line
	9200 4200 9150 4200
Connection ~ 9200 4000
Wire Wire Line
	8950 4200 8700 4200
Wire Wire Line
	8700 4200 8700 4000
Wire Wire Line
	8700 4000 8000 4000
Connection ~ 8000 4000
Wire Wire Line
	8000 4000 8000 4050
Wire Wire Line
	9900 3550 9550 3550
Connection ~ 9900 3550
Connection ~ 9550 3550
$Comp
L Device:LED D2
U 1 1
P 8950 1700
F 0 "D2" V 8989 1583 50  0000 R CNN
F 1 "LED" V 8898 1583 50  0000 R CNN
F 2 "LED_SMD:LED_0603_1608Metric" H 8950 1700 50  0001 C CNN
F 3 "~" H 8950 1700 50  0001 C CNN
F 4 "AA1608SURSK" H 8950 1700 50  0001 C CNN "Digi-Key_PN"
	1    8950 1700
	0    -1   -1   0   
$EndComp
$Comp
L Device:LED D3
U 1 1
P 9250 1700
F 0 "D3" V 9289 1583 50  0000 R CNN
F 1 "LED" V 9198 1583 50  0000 R CNN
F 2 "LED_SMD:LED_0603_1608Metric" H 9250 1700 50  0001 C CNN
F 3 "~" H 9250 1700 50  0001 C CNN
F 4 "AA1608SURSK" H 9250 1700 50  0001 C CNN "Digi-Key_PN"
	1    9250 1700
	0    -1   -1   0   
$EndComp
$Comp
L power:+3.3V #PWR092
U 1 1
P 9250 1550
F 0 "#PWR092" H 9250 1400 50  0001 C CNN
F 1 "+3.3V" H 9265 1723 50  0000 C CNN
F 2 "" H 9250 1550 50  0001 C CNN
F 3 "" H 9250 1550 50  0001 C CNN
	1    9250 1550
	1    0    0    -1  
$EndComp
$Comp
L power:+5V #PWR018
U 1 1
P 8950 1550
F 0 "#PWR018" H 8950 1400 50  0001 C CNN
F 1 "+5V" H 8965 1723 50  0000 C CNN
F 2 "" H 8950 1550 50  0001 C CNN
F 3 "" H 8950 1550 50  0001 C CNN
	1    8950 1550
	1    0    0    -1  
$EndComp
$Comp
L Device:R_Small R25
U 1 1
P 8950 2000
F 0 "R25" H 9009 2046 50  0000 L CNN
F 1 "208" H 9009 1955 50  0000 L CNN
F 2 "Resistor_SMD:R_0603_1608Metric" H 8950 2000 50  0001 C CNN
F 3 "~" H 8950 2000 50  0001 C CNN
	1    8950 2000
	1    0    0    -1  
$EndComp
Wire Wire Line
	8950 1900 8950 1850
$Comp
L Device:R_Small R26
U 1 1
P 9250 2000
F 0 "R26" H 9309 2046 50  0000 L CNN
F 1 "100" H 9309 1955 50  0000 L CNN
F 2 "Resistor_SMD:R_0603_1608Metric" H 9250 2000 50  0001 C CNN
F 3 "~" H 9250 2000 50  0001 C CNN
	1    9250 2000
	1    0    0    -1  
$EndComp
Wire Wire Line
	9250 1900 9250 1850
$Comp
L power:GND #PWR083
U 1 1
P 8950 2150
F 0 "#PWR083" H 8950 1900 50  0001 C CNN
F 1 "GND" H 8955 1977 50  0000 C CNN
F 2 "" H 8950 2150 50  0001 C CNN
F 3 "" H 8950 2150 50  0001 C CNN
	1    8950 2150
	1    0    0    -1  
$EndComp
Wire Wire Line
	8950 2150 8950 2100
$Comp
L power:GND #PWR0104
U 1 1
P 9250 2150
F 0 "#PWR0104" H 9250 1900 50  0001 C CNN
F 1 "GND" H 9255 1977 50  0000 C CNN
F 2 "" H 9250 2150 50  0001 C CNN
F 3 "" H 9250 2150 50  0001 C CNN
	1    9250 2150
	1    0    0    -1  
$EndComp
Wire Wire Line
	9250 2150 9250 2100
Wire Wire Line
	950  2950 1400 2950
$EndSCHEMATC
